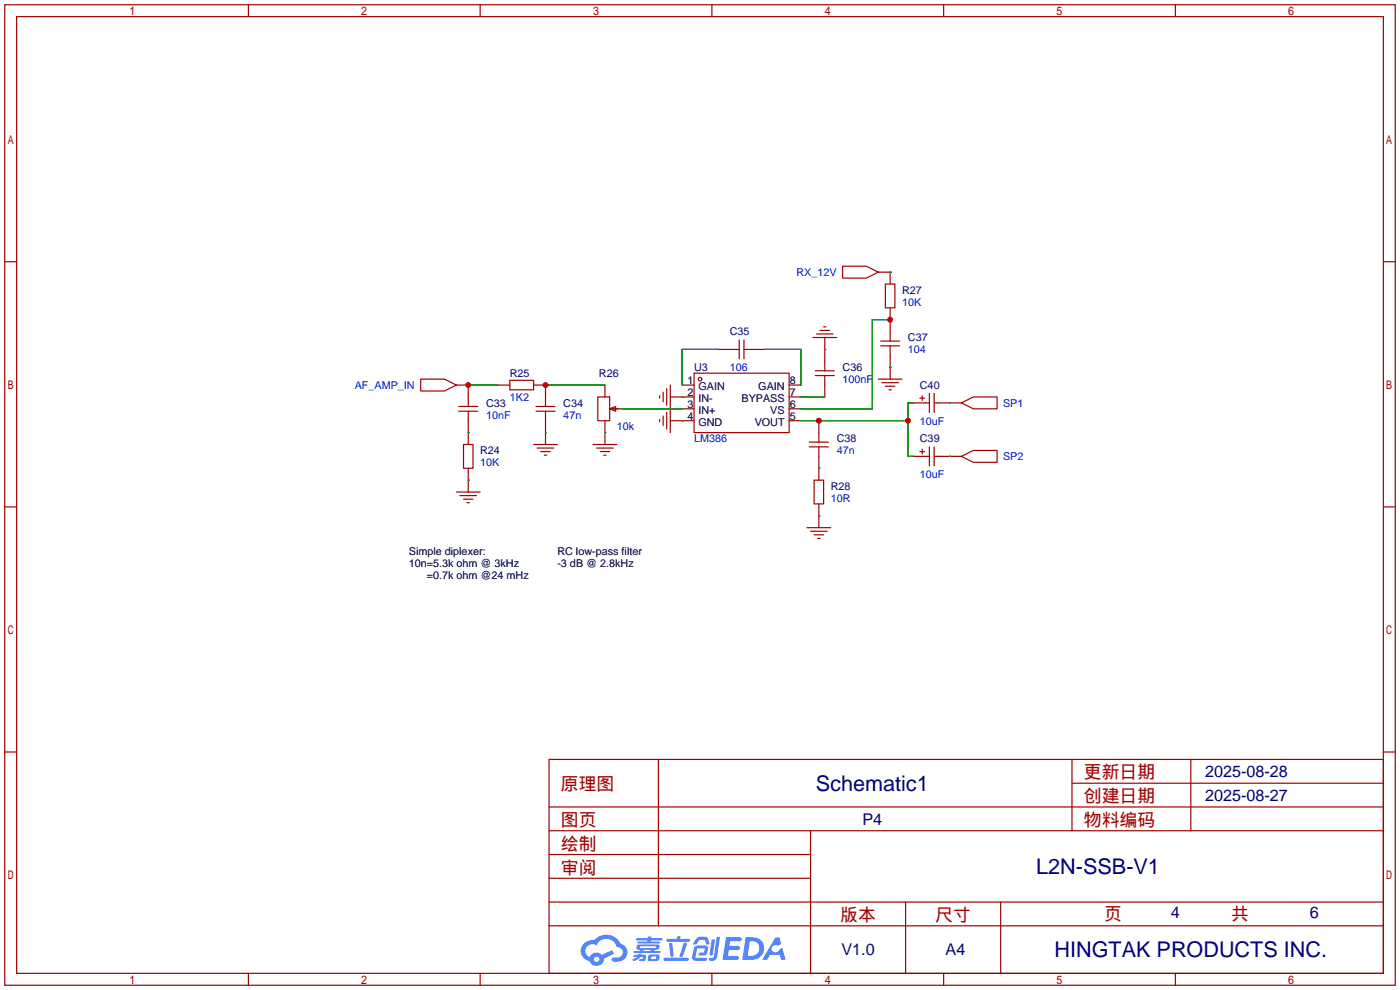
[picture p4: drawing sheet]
<svg xmlns="http://www.w3.org/2000/svg" width="299mm" height="212mm" viewBox="0 0 299 212" stroke-linecap="round" stroke-linejoin="round" font-family="sans-serif">
<g fill="none" stroke="#a10000" stroke-width=".25">
<path d="M1 1h297.2v209.6h-297.2zM3.6 3.6h292.1v204.4h-292.1zM53.1 1v2.6M102.6 1v2.6M152.1 1v2.6M201.7 1v2.6M251.2 1v2.6M1 55.9h2.6M295.7 55.9h2.5M1 108.3h2.6M295.7 108.3h2.5M1 160.7h2.6"/>
<path d="M117.3 162.3h178.4v45.7h-178.4zM117.3 177.5h178.4M117.3 172.5h178.4M140.7 162.3v35.6M173.2 177.5v30.5M229.1 162.3v15.2M229.1 167.4h66.6M254.5 162.3v15.2M295.7 160.7h2.5M117.3 182.6h55.9M117.3 197.9h178.4M117.3 192.8h178.4"/>
<path d="M117.3 187.7h55.9M193.5 192.8v15.2M213.9 192.8v15.2M53.1 208v2.6M102.6 208v2.6M152.1 208v2.6M201.7 208v2.6M251.2 208v2.6"/>
</g>
<g fill="#5487ff">
<path d="M155.2 200.3h2.6a.48 .48 0 0 1 .7 .4 .48 .48 0 0 1-.6 .4h-1.8l-.2 1.1h1.9a.43 .43 0 0 1 .4 .4 .43 .43 0 0 1-.5 .4h-1.9l-.2 1.3h1.7a.45 .45 0 0 1 .5 .2 .45 .45 0 0 1-.1 .6h-3.3z"/>
<path d="M165.7 200.3h.9l.4 1.5-.8 .3a.84 .84 0 0 0-1.2 .3 .84 .84 0 0 0 .4 1.1 .84 .84 0 0 0 1.1-.4l.1-.2 .6-.3 .7 2.5h-1l-.2-1h-2.1l-.6 1h-1.1z"/>
<path d="M152.1 200.8h.7l-.5 3.1a.36 .36 0 0 1-.3 .3 .36 .36 0 0 1-.4-.3z"/>
<path d="M153.2 200.2h.7l-.6 4.3a1.13 1.13 0 0 1-1.8 .6l.2-.4h.7l.2-.2z"/>
<path d="M148.9 200.6l.6-.4h1a.77 .77 0 0 1 .9 .5l.3 1-.2 .2h-.5l-.3-.9-.2-.2-1 .1-.7 1-.6-.1-.1-.2z"/>
<path d="M148.4 202.4l.6-.3h1.7a.81 .81 0 0 1 .7 .5 .81 .81 0 0 1-.2 .8 .81 .81 0 0 1-.9 .8h-.7a.32 .32 0 0 1-.3-.3 .32 .32 0 0 1 .4-.3h.7l.2-.9-1.6 .1-.4 1.8 2.2 .1a.32 .32 0 0 1 .3 .4 .32 .32 0 0 1-.4 .2h-2.2l-.5-.3-.1-.5z"/>
<path d="M141.9 204.7h5a.33 .33 0 0 1 .3 .3 .33 .33 0 0 1-.3 .3h-4.9l-.2-.1z"/>
<path d="M146.1 201.5h.8l-.7 2a.98 .98 0 0 1-.7 1.1l-.3-.3z"/>
<path d="M143 201.6h.7l.3 2.5a.34 .34 0 0 1-.3 .4 .34 .34 0 0 1-.4-.3z"/>
<path d="M142.5 200.7h2.1l.3-.6h.6l-.1 .6h1.7a.32 .32 0 0 1 .4 .3 .32 .32 0 0 1-.4 .3h-4.5l-.2-.2z"/>
<path d="M135.5 204.1h.9l.1-.3h.6v.3h.8a.82 .82 0 0 1-.5 1.3h-.8v-.4l.7-.1 .1-.3a.68 .68 0 0 0-1 .4l-1.1 .4-.1-.4 .9-.5h-.7z"/>
<path d="M136 200.5h2.4l.1-.3h.7v.3h2.2l.2 .3-.2 .2h-2.3v.2h1.8l.2 .3-.2 .1h-4.5l-.1-.4h2l.1-.2h-2.3l-.1-.2z"/>
<path d="M159.4 200.3l-.8 4.9h1.7a2.5 2.5 0 0 0 3-2.5 2.5 2.5 0 0 0-3.1-2.4zM160.3 201.1a1.61 1.61 0 0 1 2 1.5 1.61 1.61 0 0 1-1.8 1.7h-.7z"/>
<path d="M136.2 202a.55 .55 0 0 0-.2 .8 .55 .55 0 0 0 .7 .2l.1 .3h-1.3v.3l5.4 .1 .3-.2-.2-.2h-1.2l.2-.3a.7 .7 0 0 0 .8-.3 .7 .7 0 0 0 0-.8l-4.2-.1zM136.8 202.3l3.3-.1 .1 .1-.2 .3h-3.2zM137.5 203h1.7l-.2 .3h-1.4z"/>
<path d="M138.6 204.2a1.05 1.05 0 0 0 0 1.2 2.91 2.91 0 0 0 2.2-.2 .98 .98 0 0 0 0-1.2h-1.6zM139.2 204.5l.9-.1 .1 .4-.2 .2-.8-.1z"/>
<path d="M124.9 201.6a2.23 2.23 0 0 0-.7 2.3 2.23 2.23 0 0 0 1.8 1.6 1.58 1.58 0 0 0 1.8 .9 1.58 1.58 0 0 0 1.3-1.5l2.2-1.1-.5-.7-2.1 1a1.65 1.65 0 0 0-2.7 .4 1.45 1.45 0 0 1-.8-1.9 1.45 1.45 0 0 1 2-.7l.3 .1a2.3 2.3 0 0 1 2.3-1.3 2.3 2.3 0 0 1 2 1.7 1.12 1.12 0 0 1 1.3 1 1.12 1.12 0 0 1-1.1 1.2h-.7a.45 .45 0 0 0-.6 .4 .45 .45 0 0 0 .5 .5 2.21 2.21 0 0 0 2.2-.5 2.21 2.21 0 0 0 .5-2.3 2.13 2.13 0 0 0-1.3-1.1 3.3 3.3 0 0 0-5.6-.7l-1.1 .1zM127 205a.57 .57 0 0 1 1.1 0 .57 .57 0 0 1-1.1 0z"/>
</g>
<g fill="none" stroke="#a10000" stroke-width=".25">
<path d="M180.1 56.9h5.1l2.5 1.3-2.5 1.2h-5.1zM187.7 58.2h2.5v2.5M148.3 79.8h20.4v12.7h-20.4zM153.4 74.7h4.6M158 72.6v4.1M159 74.7h4.6M159 72.6v4.1M173.7 72.1h5.1M174.2 79.2h4.1M174.5 71.4h3.6M175.3 70.6h2M176 69.8h.5"/>
<path d="M176.3 72.1v7.1M188.2 73.9h4.1M188.2 72.9h4.1M189.2 60.7h2.1v5.1h-2.1zM190.2 65.8v7.1M190.2 73.9v7.1M89.9 81h5.1l2.5 1.3-2.5 1.3h-5.1zM97.5 82.3h2.6v4.6M98 87.9h4.1M98 86.9h4.1M99.1 95h2v5.1h-2zM100.1 87.9v7.1"/>
<path d="M106.4 82.3h2.6M109 81.3h5v2h-5zM114 82.3h2.6v4.6M114 95h5.1M114.6 87.9h4M114.6 86.9h4M114.8 95.8h3.6M115.6 96.5h2M116.3 97.3h.5M116.6 87.9v7.1M126.7 95h5.1M127.5 95.8h3.6"/>
<path d="M127.8 84.8h2.5v5.1h-2.5zM128.3 96.5h2M129 97.3h.5M129.3 82.3v2.5M129.3 89.9v5.1M130.3 87.4l1.3-.5v1zM130.6 87.4h2.5M141 84.6v.5M141 89.7v.5M141.7 83.8v2.1M141.7 88.9v2M142.5 83.1v3.5"/>
<path d="M142.5 88.1v3.6M143.3 84.8h5M143.3 89.9h5M143.3 82.3v10.2M145.8 82.3h2.5M145.8 87.4h2.5M168.7 82.3h2.5M168.7 87.4h2.5M168.7 84.8h2.5M168.7 89.9h2.5M173 95.5h4M173 94.5h4"/>
<path d="M174.2 80.3h4.1M175 89.9v4.6M175 95.5v7.1M176.3 80.3v4.5M187.7 81h5.1M188.5 81.8h3.5M189.2 82.5h2.1M190 83.3h.5M195.3 97.5h3.3M195.3 86.1h3.3M196.6 96.5h1M196.6 85.1h1"/>
<path d="M197.1 84.6v1M197.1 96v1M198.6 84.1v4M198.6 95.5v4.1M199.6 97.5h5.9M199.6 84.1v4M199.6 95.5v4.1M199.6 86.1h5.9M205.5 86.1l2.5-1.3h5.1v2.6h-5.1zM205.5 97.5l2.5-1.2h5.1v2.5h-5.1zM97.5 105.2h5.1M98.3 105.9h3.6"/>
<path d="M99.1 106.7h2M99.8 107.4h.5M100.1 100.1v5.1M172.5 112.8h5M173.2 113.5h3.6M174 102.6h2v5.1h-2zM174 114.3h2M174.8 115.1h.5M175 107.7v5.1"/>
<circle cx="149.6" cy="81" r=".38"/>
</g>
<g fill="none" stroke="#008700" stroke-width=".25">
<path d="M190.2 58.2h.1M153.4 74.7h-7.6v7.6M163.6 74.7h7.6v7.6M176.3 74.7h.1M190.2 78.5h.1M190.2 68.3h-3.8v19.1h-15.2M100.1 92.5h.1M100.1 82.3h6.3M116.6 92.5h.1M116.6 82.3h12.7M129.3 92.5h.1M133.1 87.4h12.7"/>
<path d="M145.8 84.8h.1M145.8 89.9h.1M171.2 84.8h5.1M171.2 89.9h22.9M195.3 86.1h-1.2v11.4h1.2M202.9 86.1h.1M202.9 97.5h.1M100.1 102.6h.1M175 100.1h.1M175 110.2h.1"/>
</g>
<g fill="#c00">
<circle cx="116.6" cy="82.3" r=".63"/>
<circle cx="100.1" cy="82.3" r=".63"/>
<circle cx="190.2" cy="68.3" r=".63"/>
<circle cx="175" cy="89.9" r=".63"/>
<circle cx="194.1" cy="89.9" r=".63"/>
</g>
<g font-size="4.6" fill="#000080">
<text x="174.4" y="169">Schematic1</text>
<text x="221.5" y="186.8">L2N-SSB-V1</text>
<text x="225.4" y="204.6">HINGTAK PRODUCTS INC.</text>
</g>
<g font-size="3.8" fill="#a00000">
<text x="231.6" y="166.4">更新日期</text>
<text x="119.9" y="168.9">原理图</text>
<text x="231.6" y="171.5">创建日期</text>
<text x="119.9" y="176.5">图页</text>
<text x="231.6" y="176.5">物料编码</text>
<text x="119.9" y="181.6">绘制</text>
<text x="119.9" y="186.7">审阅</text>
<text x="179.6" y="196.9">版本</text>
<text x="199.9" y="196.9">尺寸</text>
<text x="236" y="196.6">页</text>
<text x="263.1" y="196.6">共</text>
</g>
<g font-size="3.5" fill="#000080">
<text x="257.6" y="166.1">2025-08-28</text>
<text x="257.6" y="171.1">2025-08-27</text>
<text x="184.3" y="176.2">P4</text>
<text x="250.2" y="196.3">4</text>
<text x="280" y="196.3">6</text>
<text x="179.8" y="204.2">V1.0</text>
<text x="202.1" y="204.2">A4</text>
</g>
<g font-size="2.3" fill="#00f">
<text x="170.2" y="59">RX_12V</text>
<text x="192.8" y="65.3">10K</text>
<text x="194.1" y="75.5">104</text>
<text x="75.8" y="83.1">AF_AMP_IN</text>
<text x="156" y="79.3">106</text>
<text x="180.1" y="81.8">100nF</text>
<text x="103.9" y="89.5">10nF</text>
<text x="109" y="85.6">1K2</text>
<text x="120.4" y="89.5">47n</text>
<text x="214.4" y="86.9">SP1</text>
<text x="131.8" y="92">10k</text>
<text x="148.3" y="94.5">LM386</text>
<text x="196.6" y="90.7">10uF</text>
<text x="102.6" y="99.6">10K</text>
<text x="178.8" y="97.1">47n</text>
<text x="214.4" y="98.3">SP2</text>
<text x="177.5" y="107.2">10R</text>
<text x="196.6" y="102.2">10uF</text>
</g>
<g font-size="2.3" fill="#000080">
<text x="192.8" y="62.8">R27</text>
<text x="156" y="71.7">C35</text>
<text x="194.1" y="72.9">C37</text>
<text x="109" y="80.6">R25</text>
<text x="128" y="80.6">R26</text>
<text x="148.3" y="79.3">U3</text>
<text x="180.1" y="79.3">C36</text>
<text x="196.6" y="83.1">C40</text>
<text x="103.9" y="86.9">C33</text>
<text x="120.4" y="86.9">C34</text>
<text x="178.8" y="94.5">C38</text>
<text x="196.6" y="94.5">C39</text>
<text x="102.6" y="97.1">R24</text>
<text x="177.5" y="104.7">R28</text>
</g>
<g font-size="2.3">
<text x="146.9" y="82.1">1</text>
<text x="149.3" y="83.3">GAIN</text>
<text x="162.1" y="83.3">GAIN</text>
<text x="168.8" y="82.1">8</text>
<text x="146.9" y="84.6">2</text>
<text x="146.9" y="87.1">3</text>
<text x="146.9" y="89.7">4</text>
<text x="149.3" y="85.9">IN-</text>
<text x="149.3" y="88.4">IN+</text>
<text x="158.5" y="85.9">BYPASS</text>
<text x="164.6" y="88.4">VS</text>
<text x="168.8" y="89.7">5</text>
<text x="168.8" y="87.1">6</text>
<text x="168.8" y="84.6">7</text>
<text x="149.3" y="91">GND</text>
<text x="161.3" y="91">VOUT</text>
<text x="87.4" y="118.7">Simple diplexer:</text>
<text x="119.1" y="118.7">RC low-pass filter</text>
<text x="87.4" y="121.2">10n=5.3k ohm @ 3kHz</text>
<text x="91.2" y="123.7">=0.7k ohm @24 mHz</text>
<text x="119.1" y="121.2">-3 dB @ 2.8kHz</text>
</g>
</svg>
